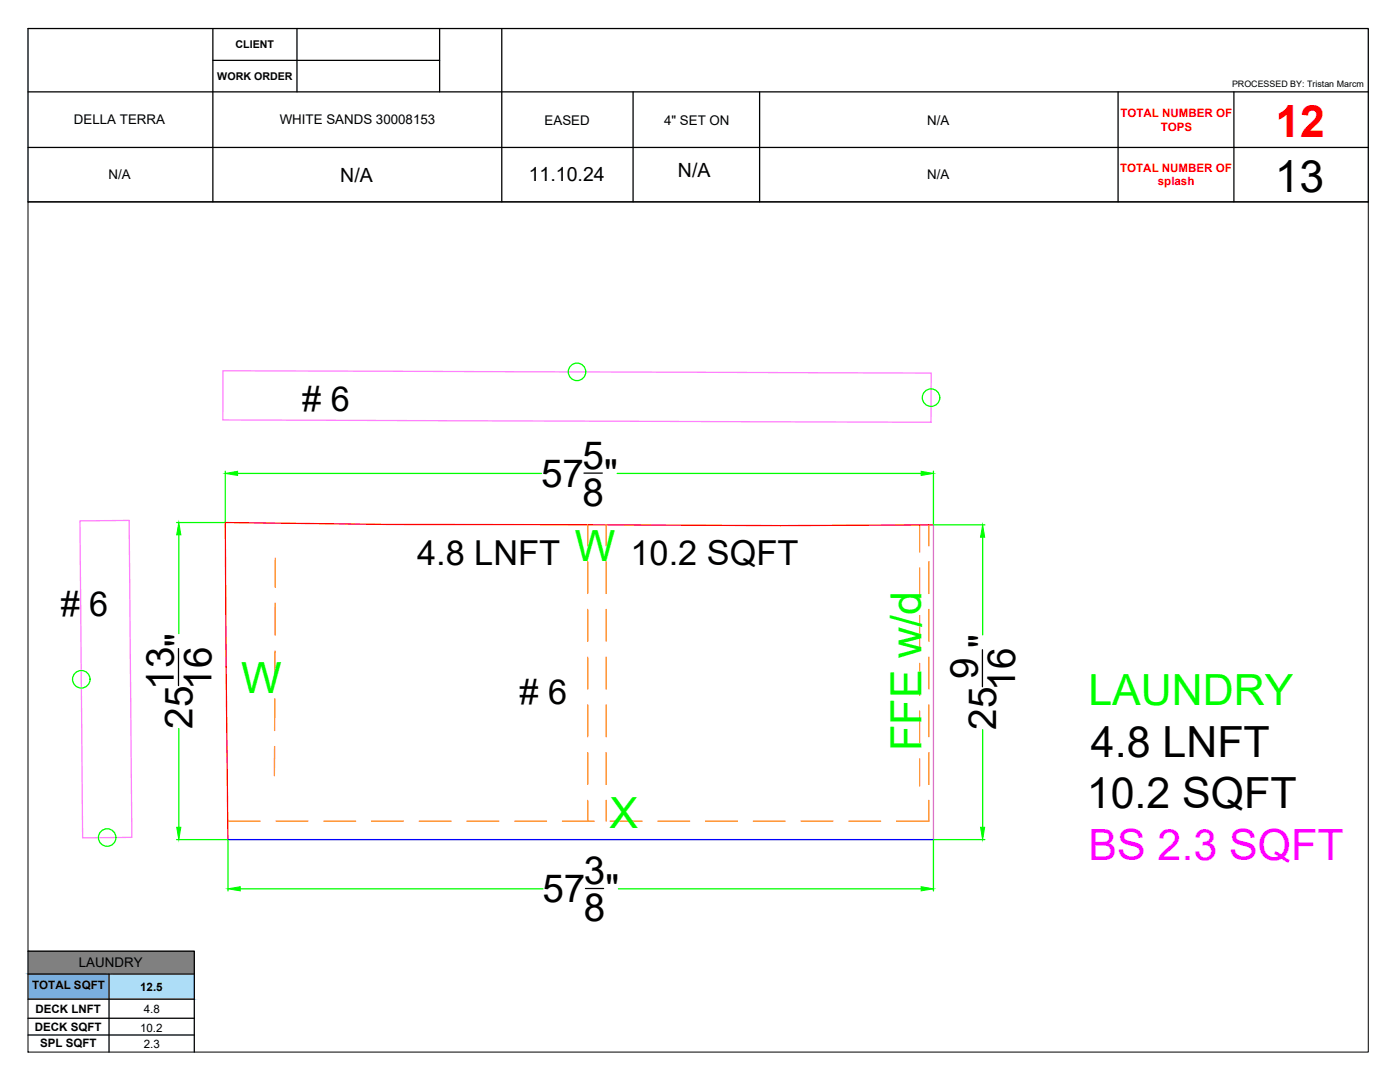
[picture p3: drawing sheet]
<svg xmlns="http://www.w3.org/2000/svg" width="279mm" height="216mm" viewBox="0 0 279 216" stroke-linecap="round" stroke-linejoin="round" font-family="sans-serif">
<!-- layer: RED_WALL -->
<path d="M186.3 104.7l-30.6 .2-78.3-.3-32.4-.3 .5 63.2" fill="none" stroke="#f00" stroke-width=".25"/>
<!-- layer: ORANGE_CABS -->
<g fill="none" stroke="#ff7f00" stroke-width=".25">
<path d="M54.9 111.4v5.8M117.3 104.7v4.2M117.3 112.1v6.3M121 104.7v4.2M121 112.1v6.3M183.5 104.8v5.4M183.5 113.3v6.4M185.4 104.7v4.2M185.4 112.1v6.3M54.8 139.4v6.4M54.9 129.9l-.1 6.3M54.9 120.4v6.3"/>
<path d="M117.3 121.6v6.4M117.3 131.1v6.4M121 121.6v6.4M121 131.1v6.4M183.5 122.9v6.3M183.5 132.4v6.3M185.4 121.6v6.4M185.4 131.1v6.4M54.8 148.9v5.9M117.3 140.7v6.3M117.3 150.2v6.3M117.3 159.7v4.2"/>
<path d="M121 140.7v6.3M121 150.2v6.3M121 159.7v4.2M183.5 141.9v6.4M183.5 151.4v5.4M185.4 159.7v4.2h-6.5M185.4 140.7v6.3M185.4 150.2v6.3M45.4 163.9h6.5M55.1 163.9h6.3M64.6 163.9h6.4M74.1 163.9h6.4"/>
<path d="M83.7 163.9h6.3M93.2 163.9h6.3M102.7 163.9h6.4M112.2 163.9h6.4M121.8 163.9h6.3M131.3 163.9h6.3M140.8 163.9h6.4M150.3 163.9h6.4M159.9 163.9h6.3M169.4 163.9h6.3"/>
</g>
<!-- layer: ORCHID_FFE -->
<path d="M186.3 104.7v62.8" fill="none" stroke="#a56edd" stroke-width=".25"/>
<!-- layer: BLUE_BLUE -->
<path d="M45.5 167.5h140.8" fill="none" stroke="#00f" stroke-width=".25"/>
<!-- layer: BACK_SPLASH -->
<path d="M44.5 74l141.3 .4v9.9l-141.3-.5zM16 103.9l9.8-.1 .5 63.3-9.8 .1z" fill="none" stroke="#ff7fff" stroke-width=".25"/>
<!-- layer: 0 -->
<g fill="none" stroke="#0f0" stroke-width=".25">
<path d="M45 94v10.1M47.4 94.5h60.7M123.2 94.5h60.6M186.3 94v10.6M35.2 104.3h9.6M35.7 106.7v19.7M186.4 104.7h10.2M196.1 107.2v19.5M35.7 145.4v19.7M196.1 145.6v19.5M35.2 167.5h10.1M45.5 167.7v10.1"/>
<path d="M47.9 177.4h60.5M123.4 177.4h60.4M186.3 167.7v10.1M186.4 167.5h10.2"/>
<circle cx="115.2" cy="74.2" r="1.75"/>
<circle cx="185.8" cy="79.3" r="1.75"/>
<circle cx="16.2" cy="135.5" r="1.75"/>
<circle cx="21.4" cy="167.1" r="1.75"/>
</g>
<g fill="#0f0" stroke="#0f0" stroke-width=".2">
<path d="M45 94.5l2.4-.5v.9z"/>
<path d="M183.8 94l2.5 .5-2.5 .4z"/>
<path d="M196.1 104.7l.4 2.5h-.8z"/>
<path d="M195.7 165.1h.8l-.4 2.4z"/>
<path d="M183.8 176.9l2.5 .5-2.5 .4z"/>
<path d="M45.5 177.4l2.4-.5v.9z"/>
<path d="M35.3 165.1h.8l-.4 2.4z"/>
<path d="M35.7 104.3l.4 2.4h-.8z"/>
</g>
<g fill="none" stroke="#000" stroke-width=".25">
<path d="M5.6 5.7h267.5v34.6h-267.5zM5.6 18.3h267.5M42.5 5.7v34.6M42.5 12h45.2M59.3 5.7v12.6M87.7 5.7v12.6M100.1 5.7v34.6M126.3 18.3v22M151.6 18.3v22M223.1 18.3v22M246.3 18.3v22M5.6 29.4h267.5"/>
<path d="M116.5 94.4h3.7M35.6 129.4v7.4M196.1 129.6v7.4M116.8 177.3h3.7M5.6 189.8h33.2v20.1M5.6 194.4h33.2M5.6 199.4h33.2M21.8 194.4v15.5M5.6 203.2h33.2M5.6 206.5h33.2"/>
</g>
<path d="M5.6 194.4l16.2 5v-5zM5.6 194.4l16.2 5h-16.2z" fill="#7aafdf" stroke="#7aafdf" stroke-width=".2"/>
<path d="M5.6 189.8l33.2 4.6v-4.6zM5.6 189.8l33.2 4.6h-33.2z" fill="#808080" stroke="#808080" stroke-width=".2"/>
<path d="M5.6 40.3h267.5v169.6h-267.5z" fill="none" stroke="#000" stroke-width=".2"/>
<path d="M21.8 194.4l17 5v-5zM21.8 194.4l17 5h-17z" fill="#adddf7" stroke="#adddf7" stroke-width=".2"/>
<text font-size="8.9" fill="#f00" x="254.6" y="27.3">12</text>
<text font-size="8.9" x="254.4" y="38.3">13</text>
<g font-size="8.6" fill="#0f0">
<text x="114.7" y="112">W</text>
<text x="48.1" y="138.4">W</text>
<text x="217.2" y="140.7">LAUNDRY</text>
<text x="183.9" y="149.8" transform="rotate(-90 183.9 149.8)">FFE w/d</text>
<text x="121.6" y="165.3">X</text>
</g>
<g font-size="8.6">
<text x="217.7" y="151">4.8 LNFT</text>
<text x="216.9" y="161.3">10.2 SQFT</text>
</g>
<text font-size="8.6" fill="#f0f" x="217.2" y="171.6">BS 2.3 SQFT</text>
<g font-size="7.7">
<text x="116.2" y="93.5">5</text>
<text x="108" y="97.2">57 &quot;</text>
<text x="116.2" y="101">8</text>
<text x="38.4" y="129" transform="rotate(-90 38.4 129)">&quot;</text>
<text x="198.8" y="129.3" transform="rotate(-90 198.8 129.3)">&quot;</text>
<text x="34.7" y="137.6" transform="rotate(-90 34.7 137.6)">13</text>
<text x="42.2" y="137.6" transform="rotate(-90 42.2 137.6)">16</text>
<text x="195.1" y="135.5" transform="rotate(-90 195.1 135.5)">9</text>
<text x="202.6" y="137.9" transform="rotate(-90 202.6 137.9)">16</text>
<text x="38.4" y="145.4" transform="rotate(-90 38.4 145.4)">25</text>
<text x="198.8" y="145.6" transform="rotate(-90 198.8 145.6)">25</text>
<text x="116.5" y="176.4">3</text>
<text x="108.2" y="180.1">57 &quot;</text>
<text x="116.5" y="183.9">8</text>
</g>
<g font-size="6.9">
<text x="60.3" y="82"># 6</text>
<text x="83.2" y="112.7">4.8 LNFT</text>
<text x="125.8" y="112.7">10.2 SQFT</text>
<text x="12.1" y="122.9"># 6</text>
<text x="103.7" y="140.4"># 6</text>
</g>
<g font-size="3.9">
<text x="135.3" y="35.2">N/A</text>
<text x="67.9" y="36.2">N/A</text>
<text x="105.5" y="36.2">11.10.24</text>
</g>
<g font-size="2.7">
<text x="14.8" y="24.8">DELLA TERRA</text>
<text x="55.8" y="24.7">WHITE SANDS 30008153</text>
<text x="108.7" y="24.9">EASED</text>
<text x="132.5" y="25">4&quot; SET ON</text>
<text x="185" y="25">N/A</text>
<text x="21.6" y="35.7">N/A</text>
<text x="185" y="35.7">N/A</text>
<text x="15.7" y="193">LAUNDRY</text>
</g>
<g font-size="2.3" fill="#f00">
<text x="223.6" y="23.3">TOTAL NUMBER OF</text>
<text x="231.6" y="26.1">TOPS</text>
<text x="223.6" y="34.2">TOTAL NUMBER OF</text>
<text x="231.1" y="37">splash</text>
</g>
<g font-size="2.3">
<text x="6.4" y="197.4">TOTAL SQFT</text>
<text x="28" y="197.7">12.5</text>
<text x="7.1" y="202.1">DECK LNFT</text>
<text x="28.7" y="202.1">4.8</text>
<text x="6.9" y="205.8">DECK SQFT</text>
<text x="8" y="208.9">SPL SQFT</text>
<text x="28" y="205.8">10.2</text>
<text x="28.7" y="209">2.3</text>
</g>
<g font-size="2.1">
<text x="47" y="9.7">CLIENT</text>
<text x="43.4" y="16">WORK ORDER</text>
</g>
<text font-size="1.8" x="245.9" y="17.4">PROCESSED BY: Tristan Marcm</text>
</svg>
